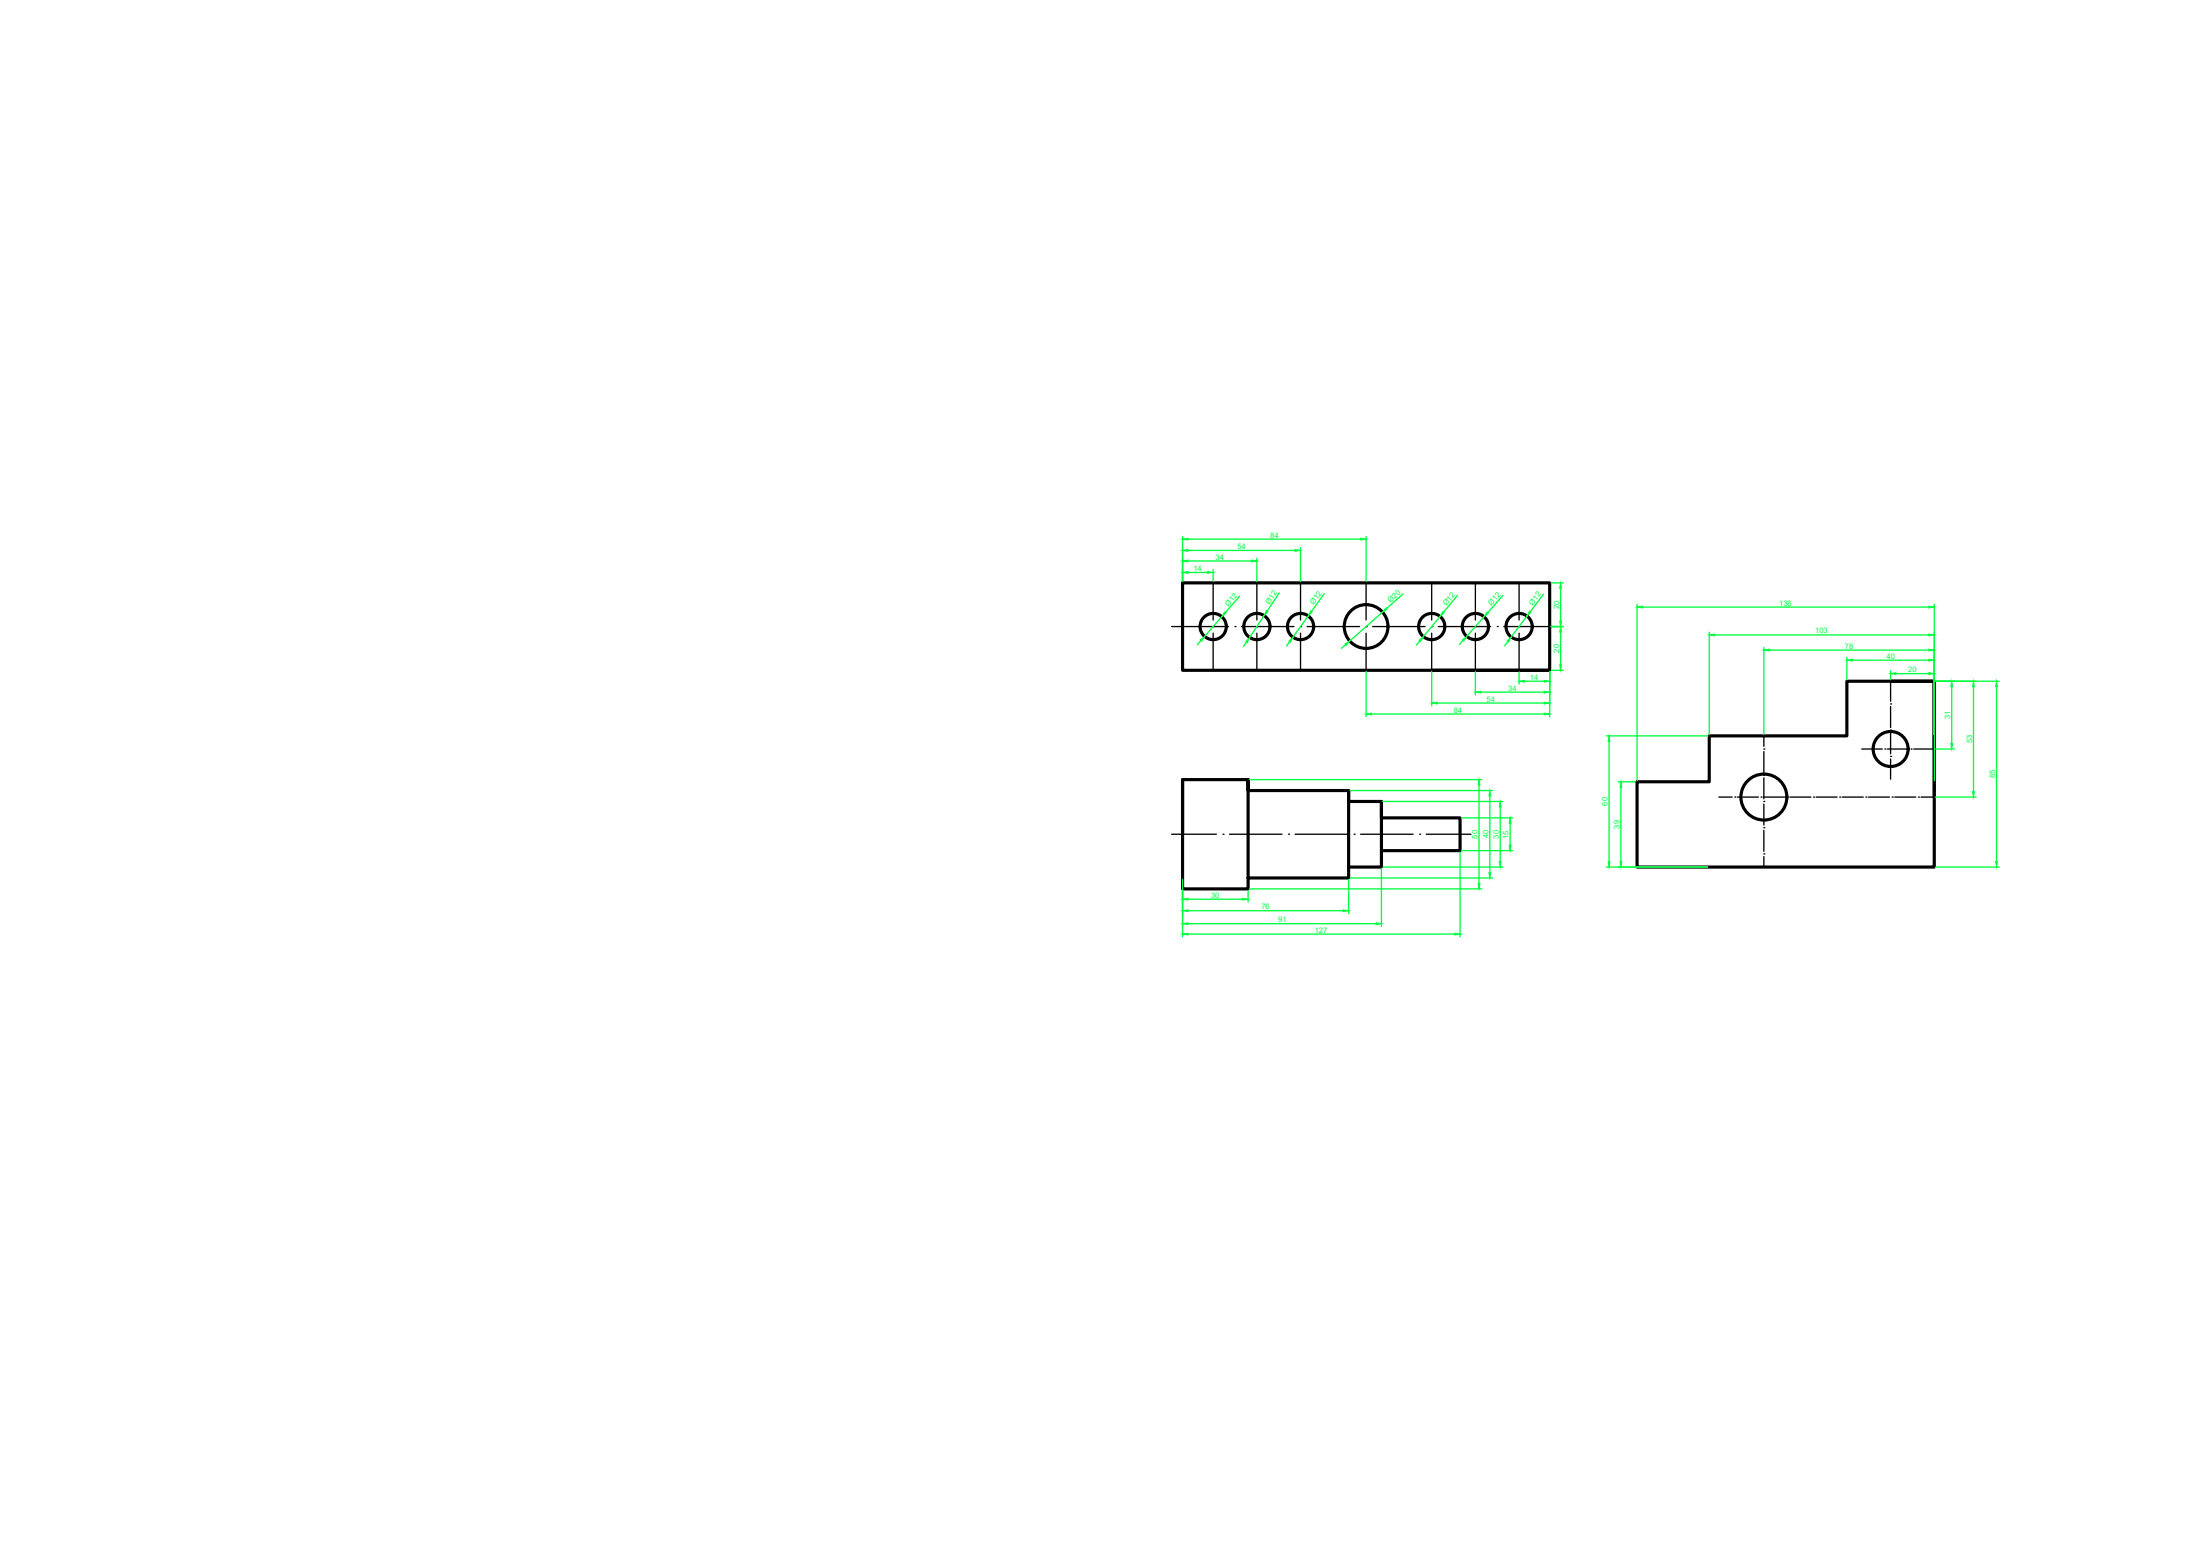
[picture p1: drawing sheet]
<svg xmlns="http://www.w3.org/2000/svg" width="420mm" height="297mm" viewBox="0 0 420 297" stroke-linecap="round" stroke-linejoin="round" font-family="sans-serif">
<!-- layer: 0 -->
<g fill="none" stroke="#000" stroke-width=".6">
<path d="M225.8 111.3h70.2v16.7h-70.2zM273.4 128h22.6M361.1 130h8.3v22.2M225.8 148.8v10.5M238.4 148.8h-12.6v20.9h12.6v-20.9v2.1h19.2v16.7h-19.2M257.6 150.9v2.1h6.2v12.5h-6.2M263.8 153v3.1h15v6.3h-15M312.6 149.2h13.8v-8.7h26.3v-10.5h16.7v35.5h-56.8z"/>
<circle cx="231.7" cy="119.6" r="2.5"/>
<circle cx="240" cy="119.6" r="2.5"/>
<circle cx="248.4" cy="119.6" r="2.5"/>
<circle cx="260.9" cy="119.6" r="4.2"/>
<circle cx="273.4" cy="119.6" r="2.5"/>
<circle cx="281.8" cy="119.6" r="2.5"/>
<circle cx="290.1" cy="119.6" r="2.5"/>
<circle cx="336.9" cy="152.2" r="4.4"/>
<circle cx="361.1" cy="143" r="3.3"/>
</g>
<g fill="none" stroke="#000" stroke-width=".25">
<path d="M223.8 119.6h10.8M231.7 119.6h.1M231.7 111.3v7.1M235.9 119.6h.1M237.1 119.6h10M240 119.6h.1M240 111.3v7.1M248.4 119.6h.1M248.4 111.3v7.1M249.6 119.6h10M260.9 119.6h.1M260.9 111.3v7.1"/>
<path d="M262.2 119.6h10M273.4 119.6h.1M273.4 111.3v7.1M274.7 119.6h10M281.8 119.6h.1M281.8 111.3v7.1M285.9 119.6h.1M287.2 119.6h10.8M290.1 119.6h.1M290.1 111.3v7.1M296 119.6v8.4h-14.2v-7.1M231.7 120.9v7.1"/>
<path d="M240 120.9v7.1M248.4 120.9v7.1M260.9 120.9v7.1h-35.1M273.4 120.9v7.1M290.1 120.9v7.1M361.1 134.4h.1M361.1 139.4h.1M361.1 130v3.9M361.1 134.9v4M361.1 139.9v4M223.8 159.3h8.5M233.6 159.3h.1"/>
<path d="M234.8 159.3h10M246.1 159.3h.1M247.3 159.3h10.1M258.6 159.3h.1M259.9 159.3h10M271.1 159.3h.1M272.4 159.3h8.5M328.3 152.2h2.5M331.3 152.2h.1M331.8 152.2h4M336.3 152.2h.1M336.8 152.2h4"/>
<path d="M336.9 143h.1M336.9 148h.1M336.9 153h.1M336.9 158h.1M336.9 140.5v2M336.9 143.5v4M336.9 148.5v4M336.9 153.5v4M336.9 158.5v4M341.3 152.2h.1M341.8 152.2h4M346.3 152.2h.1"/>
<path d="M346.8 152.2h4M351.4 152.2h.1M351.8 152.2h4.1M355.6 143h3.9M356.4 152.2h.1M356.9 152.2h4M360 143h.1M360.5 143h4M361.1 144.4h.1M361.1 144.9v3.8M361.4 152.2h.1M361.9 152.2h4"/>
<path d="M365 143h.1M365.5 143h3.9M366.4 152.2h.1M366.9 152.2h2.5M336.9 163h.1M336.9 163.5v2"/>
</g>
<!-- layer: quote -->
<g fill="none" stroke="#00ff3f" stroke-width=".25">
<path d="M225.8 102.4v8.6M226.9 109.3h3.7M226.9 107.1h12.1M226.9 105.1h20.4M226.9 102.9h33M231.7 108.8v2.2M233.3 117.7l-3.3 3.8M236.8 113.8l-2.8 3.1M240 106.6v4.4M241.4 117.5l-2.7 4.2M244.3 113.2l-2.3 3.5M248.4 104.5v6.5"/>
<path d="M249.8 117.6l-2.9 4M252.9 113.3l-2.4 3.4M260.9 102.4v8.6M264 116.9l-6.2 5.5M268 113.4l-3.2 2.8M275 117.7l-3.2 3.8M278.3 113.7l-2.6 3.2M283.4 117.7l-3.3 3.8M287 113.7l-2.9 3.3M291.6 117.6l-3 4M294.8 113.4l-2.5 3.4M296.2 111.3h2.4"/>
<path d="M296.2 119.6h2.4M298 112.3v6.3M312.6 115.4v33.6M313.7 115.9h54.7M369.4 115.4v33.6M229.4 122.3l-.7 .8M238.1 122.6l-.6 .8M246.3 122.5l-.6 .8M257 123.1l-.8 .7M260.9 128.2v8.6M261.9 136.3h33M271.2 122.4l-.7 .8"/>
<path d="M273.4 128.2v6.5M274.5 134.2h20.4M279.4 122.3l-.7 .7M281.8 128.2v4.5M282.8 132.1h12.1M288 122.4l-.6 .9M290.1 128.2v2.4M291.2 130h3.7M296 128.2v8.6M296.2 128h2.4M298 120.7v6.2M326.4 120.7v19.5"/>
<path d="M327.5 121.2h40.9M336.9 123.6v16.6M337.9 124.1h30.5M352.7 125.5v4.3M353.8 126h14.6M361.1 128.1v1.7M362.1 128.6h6.3M369.7 130h12.1M372.7 131.1v10.8M376.9 131.1v20M381.3 131.1v33.4M238.6 148.8h44.4"/>
<path d="M257.8 150.9h27.2M264.1 153h22.9M279.1 156.1h9.8M282.5 149.9v18.8M284.5 152v14.6M286.5 154v10.5M288.4 157.2v4.1M306.8 140.5h19.4M307.3 141.5v23M309 149.2h3.4M309.6 150.3v14.2M369.7 143h3.6"/>
<path d="M369.7 152.2h7.7M225.8 167.9v10.9M226.9 171.7h10.4M226.9 173.9h29.6M226.9 176.3h35.9M226.9 178.3h50.9M238.4 170v2.2M238.6 169.7h44.4M257.6 167.9v6.5M257.8 167.6h27.2M263.8 165.8v11.1M264.1 165.5h22.9"/>
<path d="M278.8 162.7v16.1M279.1 162.4h9.8M306.8 165.5h19.4M369.7 165.5h12.1"/>
</g>
<g fill="#00ff3f" stroke="#00ff3f" stroke-width=".19">
<path d="M225.8 109.3l1.1-.2v.3z"/>
<path d="M230.6 109.1l1.1 .2-1.1 .1z"/>
<path d="M225.8 107.1l1.1-.2v.4z"/>
<path d="M239 106.9l1 .2-1 .2z"/>
<path d="M225.8 105.1l1.1-.2v.3z"/>
<path d="M247.3 104.9l1.1 .2-1.1 .1z"/>
<path d="M225.8 102.9l1.1-.1v.3z"/>
<path d="M259.9 102.8l1 .1-1 .2z"/>
<path d="M290.1 130l1.1-.1v.3z"/>
<path d="M294.9 129.9l1.1 .1-1.1 .2z"/>
<path d="M294.9 132l1.1 .1-1.1 .2z"/>
<path d="M281.8 132.1l1-.1v.3z"/>
<path d="M294.9 134l1.1 .2-1.1 .2z"/>
<path d="M273.4 134.2l1.1-.2v.4z"/>
<path d="M260.9 136.3l1-.2v.4z"/>
<path d="M294.9 136.1l1.1 .2-1.1 .2z"/>
<path d="M229.2 122.2l.8-.7-.5 .9z"/>
<path d="M233.9 116.8l.3 .2-.9 .7z"/>
<path d="M238.7 121.7l-.5 1-.3-.2z"/>
<path d="M241.9 116.6l.2 .2-.7 .7z"/>
<path d="M246.9 121.6l-.4 1-.3-.2z"/>
<path d="M250.3 116.6l.3 .2-.8 .8z"/>
<path d="M256.9 122.9l.9-.5-.7 .8z"/>
<path d="M264.7 116l.2 .3-.9 .6z"/>
<path d="M271 122.2l.8-.7-.5 1z"/>
<path d="M275.6 116.8l.2 .2-.8 .7z"/>
<path d="M279.3 122.1l.8-.6-.6 .9z"/>
<path d="M284 116.8l.3 .3-.9 .6z"/>
<path d="M287.8 122.3l.8-.7-.5 1z"/>
<path d="M292.1 116.7l.3 .2-.8 .7z"/>
<path d="M298 111.3l.2 1h-.3z"/>
<path d="M297.9 118.6h.3l-.2 1z"/>
<path d="M298 119.6l.2 1.1h-.3z"/>
<path d="M297.9 126.9h.3l-.2 1.1z"/>
<path d="M225.8 171.7l1.1-.2v.3z"/>
<path d="M237.3 171.5l1.1 .2-1.1 .1z"/>
<path d="M256.5 173.7l1.1 .2-1.1 .1z"/>
<path d="M225.8 173.9l1.1-.2v.3z"/>
<path d="M262.8 176.2l1 .1-1 .2z"/>
<path d="M225.8 176.3l1.1-.1v.3z"/>
<path d="M277.8 178.1l1 .2-1 .2z"/>
<path d="M225.8 178.3l1.1-.2v.4z"/>
<path d="M282.5 148.8l.1 1.1h-.3z"/>
<path d="M282.3 168.7h.3l-.1 1z"/>
<path d="M284.5 150.9l.2 1.1h-.4z"/>
<path d="M284.3 166.6h.4l-.2 1z"/>
<path d="M286.5 153l.2 1h-.4z"/>
<path d="M286.3 164.5h.4l-.2 1z"/>
<path d="M288.4 156.1l.2 1.1h-.4z"/>
<path d="M288.2 161.3h.4l-.2 1.1z"/>
<path d="M381.3 130l.2 1.1h-.4z"/>
<path d="M381.1 164.5h.4l-.2 1z"/>
<path d="M309.4 164.5h.3l-.1 1z"/>
<path d="M309.6 149.2l.1 1.1h-.3z"/>
<path d="M307.3 140.5l.2 1h-.4z"/>
<path d="M307.1 164.5h.4l-.2 1z"/>
<path d="M312.6 115.9l1.1-.2v.4z"/>
<path d="M368.4 115.7l1 .2-1 .2z"/>
<path d="M326.4 121.2l1.1-.2v.4z"/>
<path d="M368.4 121l1 .2-1 .2z"/>
<path d="M352.7 126l1.1-.1v.3z"/>
<path d="M368.4 125.9l1 .1-1 .2z"/>
<path d="M336.9 124.1l1-.2v.4z"/>
<path d="M368.4 123.9l1 .2-1 .2z"/>
<path d="M361.1 128.6l1-.2v.4z"/>
<path d="M368.4 128.4l1 .2-1 .2z"/>
<path d="M372.7 130l.2 1.1h-.3z"/>
<path d="M372.6 141.9h.3l-.2 1.1z"/>
<path d="M376.9 130l.2 1.1h-.4z"/>
<path d="M376.7 151.1h.4l-.2 1.1z"/>
</g>
<g font-size="1.5" fill="#00ff3f">
<text x="232.1" y="106.8">34</text>
<text x="236.3" y="104.8">54</text>
<text x="242.6" y="102.6">84</text>
<text x="227.9" y="109">14</text>
<text x="234.6" y="115.8" transform="rotate(-49 234.6 115.8)">Ø12</text>
<text x="242.4" y="115.5" transform="rotate(-56 242.4 115.5)">Ø12</text>
<text x="250.9" y="115.5" transform="rotate(-54 250.9 115.5)">Ø12</text>
<text x="265.6" y="115.1" transform="rotate(-41 265.6 115.1)">Ø20</text>
<text x="276.2" y="115.7" transform="rotate(-50 276.2 115.7)">Ø12</text>
<text x="284.9" y="115.7" transform="rotate(-48 284.9 115.7)">Ø12</text>
<text x="292.8" y="115.6" transform="rotate(-53 292.8 115.6)">Ø12</text>
<text x="297.8" y="116.2" transform="rotate(-90 297.8 116.2)">20</text>
<text x="339.8" y="115.6">136</text>
<text x="297.8" y="124.6" transform="rotate(-90 297.8 124.6)">20</text>
<text x="346.7" y="120.9">103</text>
<text x="352.3" y="123.8">78</text>
<text x="360.3" y="125.7">40</text>
<text x="288.1" y="131.9">34</text>
<text x="292.2" y="129.8">14</text>
<text x="364.4" y="128.3">20</text>
<text x="277.6" y="136">84</text>
<text x="283.9" y="133.9">54</text>
<text x="372.5" y="137.2" transform="rotate(-90 372.5 137.2)">31</text>
<text x="376.6" y="141.9" transform="rotate(-90 376.6 141.9)">53</text>
<text x="381" y="148.6" transform="rotate(-90 381 148.6)">85</text>
<text x="307" y="153.8" transform="rotate(-90 307 153.8)">60</text>
<text x="282.2" y="160.1" transform="rotate(-90 282.2 160.1)">50</text>
<text x="284.2" y="160" transform="rotate(-90 284.2 160)">40</text>
<text x="286.2" y="160.1" transform="rotate(-90 286.2 160.1)">30</text>
<text x="288.1" y="160.1" transform="rotate(-90 288.1 160.1)">15</text>
<text x="309.3" y="158.2" transform="rotate(-90 309.3 158.2)">39</text>
<text x="231.3" y="171.4">30</text>
<text x="240.9" y="173.6">76</text>
<text x="244.1" y="176.1">91</text>
<text x="251.1" y="178.1">127</text>
</g>
</svg>
